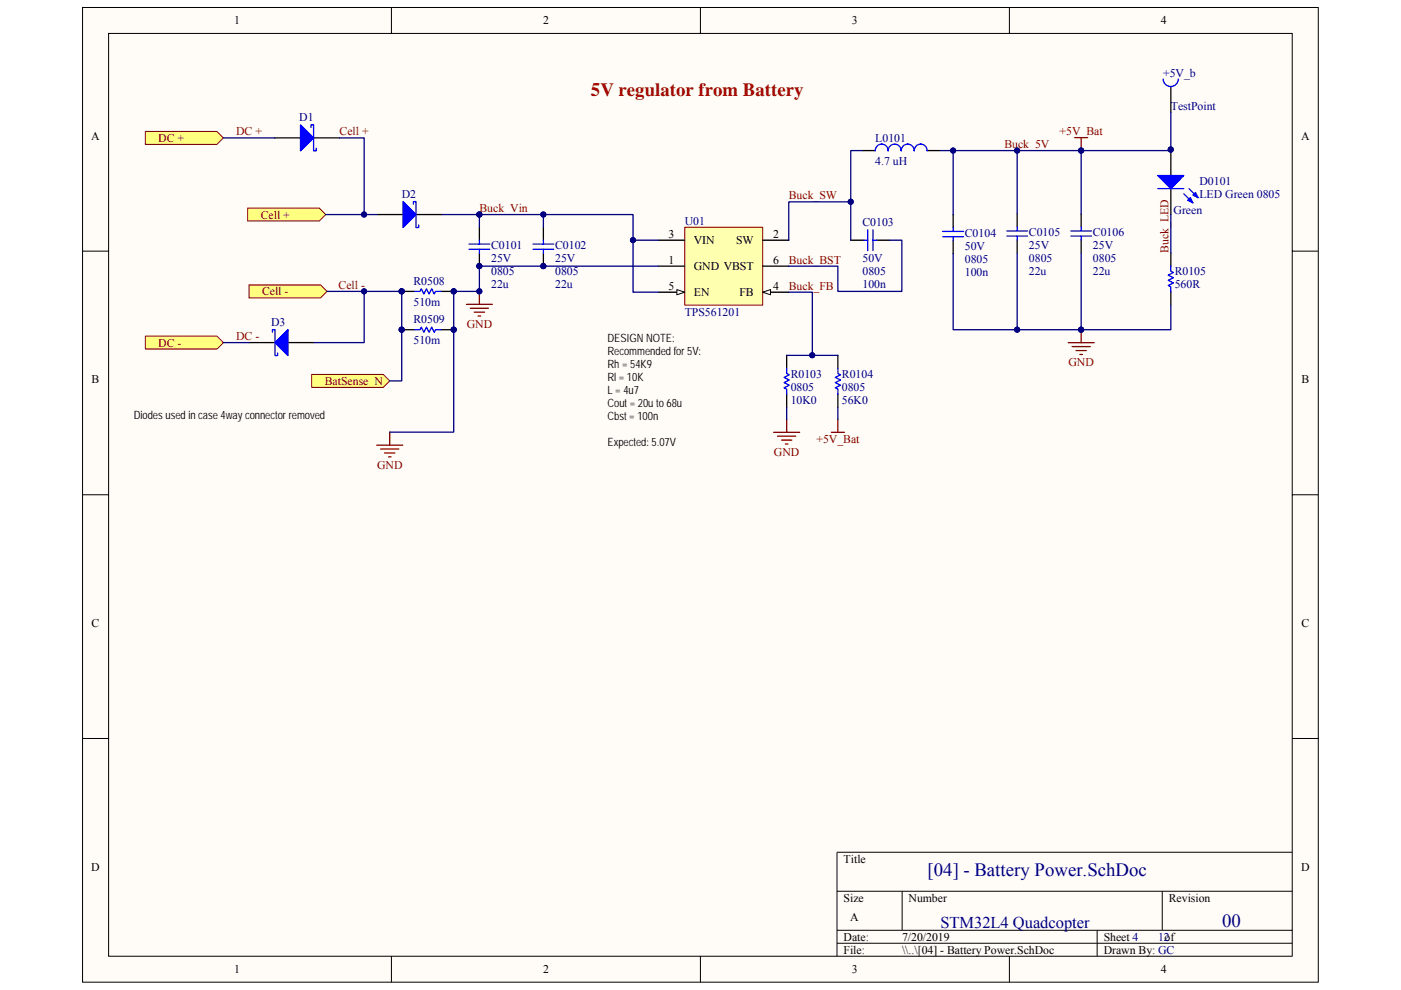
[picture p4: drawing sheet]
<svg xmlns="http://www.w3.org/2000/svg" width="297mm" height="210mm" viewBox="0 0 297 210" stroke-linecap="round" stroke-linejoin="round" font-family="sans-serif">
<path d="M17.5 1.6h262v206.7h-262z" fill="#fffcf8"/>
<path d="M17.5 1.6h262v206.7h-262z" fill="none" stroke="#000" stroke-width=".21"/>
<path d="M23 7.1h251v195.7h-251z" fill="#fffcf8"/>
<g fill="none" stroke="#000" stroke-width=".21">
<path d="M23 7.1h251v195.7h-251zM83 1.6v5.5M148.5 1.6v5.5M214 1.6v5.5M17.5 53.3h5.5M274 53.3h5.5M17.5 104.9h5.5M274 104.9h5.5M17.5 156.6h5.5M274 156.6h5.5M177.5 189h96.5M177.5 197.3h96.5"/>
<path d="M191.3 189v8.3M232.6 197.3v5.5M246.4 189v8.3M274 180.8h-96.5v22M83 202.8v5.5M148.5 202.8v5.5M177.5 200.1h96.5M214 202.8v5.5"/>
</g>
<g fill="#ffff80" stroke="#800000" stroke-width=".21">
<path d="M52.5 44.1h15.2l1.4 1.4-1.4 1.4h-15.2z" fill-rule="evenodd"/>
<path d="M52.8 60.4h15.2l1.3 1.4-1.3 1.4h-15.2z" fill-rule="evenodd"/>
</g>
<g fill="none" stroke="#800000" stroke-width=".28">
<path d="M227.9 29.2h2.7M229.2 29.2v2.7M226.5 72.7h5.5M227.3 73.5h3.9M228.1 74.4h2.2M229 75.2h.5M229.2 69.9v2.8M164 91.7h5.5M164.9 92.5h3.8M165.7 93.3h2.2M166.5 94.2h.6M166.8 88.9v2.8"/>
<path d="M176.3 91.7h2.7M177.6 88.9v2.8"/>
</g>
<g fill="#000080" stroke="#000080" stroke-width=".21">
<circle cx="229.2" cy="31.9" r=".54"/>
<circle cx="229.2" cy="69.9" r=".54"/>
<circle cx="248.2" cy="31.7" r=".53"/>
</g>
<path d="M248.2 31.7v5.5M248.2 40v5.5" fill="none" stroke="#000" stroke-width=".28"/>
<path d="M245.5 37.2h5.5l-2.8 2.8z" fill="#00f"/>
<path d="M245.5 37.2h5.5l-2.8 2.8zM251 41.1l1.9 1.9M252.1 40l1.9 1.9" fill="none" stroke="#00f" stroke-width=".28"/>
<path d="M251.8 42.5l.6-.6 .5 1.1z" fill="#00f"/>
<path d="M251.8 42.5l.6-.6 .5 1.1z" fill="none" stroke="#00f" stroke-width=".28"/>
<path d="M252.9 41.4l.6-.6 .5 1.1z" fill="#00f"/>
<path d="M245.5 40h5.5M252.9 41.4l.6-.6 .5 1.1z" fill="none" stroke="#00f" stroke-width=".28"/>
<circle cx="248.2" cy="31.7" r=".53" fill="#000080" stroke="#000080" stroke-width=".21"/>
<g fill="#ffff80" stroke="#800000" stroke-width=".21">
<path d="M30.8 27.9h15.2l1.4 1.4-1.4 1.3h-15.2z" fill-rule="evenodd"/>
<path d="M30.8 71.3h15.2l1.4 1.4-1.4 1.3h-15.2z" fill-rule="evenodd"/>
</g>
<g fill="#000080" stroke="#000080" stroke-width=".21">
<circle cx="101.6" cy="45.5" r=".54"/>
<circle cx="101.6" cy="56.4" r=".54"/>
<circle cx="115.2" cy="56.4" r=".54"/>
</g>
<g fill="none" stroke="#000" stroke-width=".28">
<path d="M101.6 48.2v2.7M101.6 53.7v2.8M115.2 48.2v2.7M115.2 53.7v2.8M180.4 50.9h2.8M185.9 50.9h2.8M202.1 45.5v2.8M202.1 51v2.8M215.7 45.4v2.8M215.7 50.9v2.8M229.2 45.4v2.8M229.2 50.9v2.8"/>
<path d="M166.8 75.4v2.7M177.6 75.4v2.7M166.8 83.6v2.8M177.6 83.6v2.8"/>
</g>
<g fill="none" stroke="#00f" stroke-width=".28">
<path d="M99.4 51.8h4.4M99.4 52.9h4.4M101.6 50.9v.9M101.6 52.9v.8M113 51.8h4.4M113 52.9h4.4M115.2 50.9v.9M115.2 52.9v.8M183.2 50.9h.8M184 48.7v4.4M185.1 48.7v4.4M185.1 50.9h.8"/>
<path d="M199.9 50.2h4.4M199.9 49.1h4.4M202.1 48.3v.8M202.1 50.2v.8M213.5 50.1h4.4M213.5 49h4.4M215.7 48.2v.8M215.7 50.1v.8M227 50.1h4.4M227 49h4.4M229.2 48.2v.8M229.2 50.1v.8"/>
<path d="M166.8 78.1v1.1l.5 .3-1.1 .6 1.1 .5-1.1 .6 1.1 .5-1.1 .6 .6 .2v1.1M177.6 78.1v1.1l.6 .3-1.1 .6 1.1 .5-1.1 .6 1.1 .5-1.1 .6 .5 .2v1.1"/>
</g>
<path d="M145.2 48.2h16.5v16.5h-16.5z" fill="#ffffb0"/>
<path d="M145.2 48.2h16.5v16.5h-16.5z" fill="none" stroke="#800000" stroke-width=".21"/>
<path d="M161.7 50.9h5.5M139.7 62h5.5" fill="none" stroke="#000" stroke-width=".28"/>
<path d="M143.5 61.4l1.7 .6-1.7 .5z" fill="#fffcf8"/>
<path d="M143.5 61.4l1.7 .6-1.7 .5z" fill="none" stroke="#000" stroke-width=".21"/>
<path d="M139.7 56.5h5.5M139.7 50.9h5.5M161.7 56.5h5.5M161.7 62h5.5" fill="none" stroke="#000" stroke-width=".28"/>
<path d="M161.7 62l1.7-.6v1.1z" fill="#fffcf8"/>
<path d="M161.7 62l1.7-.6v1.1z" fill="none" stroke="#000" stroke-width=".21"/>
<path d="M58.2 29.3h5.5M66.5 29.3h5.5" fill="none" stroke="#000" stroke-width=".28"/>
<path d="M63.7 26.5l2.8 2.8-2.8 2.7z" fill="#00f"/>
<path d="M63.7 26.5l2.8 2.8-2.8 2.7zM65.9 27v-.5h.6v5.5h.5v-.5" fill="none" stroke="#00f" stroke-width=".28"/>
<path d="M79.9 45.5h5.5M88.2 45.5h5.5" fill="none" stroke="#000" stroke-width=".28"/>
<path d="M85.4 42.8l2.8 2.7-2.8 2.8z" fill="#00f"/>
<path d="M85.4 42.8l2.8 2.7-2.8 2.8zM87.6 43.3v-.5h.6v5.5h.6v-.6" fill="none" stroke="#00f" stroke-width=".28"/>
<path d="M52.8 72.7h5.5M61.1 72.7h5.5" fill="none" stroke="#000" stroke-width=".28"/>
<path d="M61.1 69.9v5.5l-2.8-2.7z" fill="#00f"/>
<path d="M185.6 31.9a1.37 1.37 0 0 1 1.4-1.3h-.1a1.37 1.37 0 0 1 1.4 1.4v-.1M188.3 31.9v.1a1.37 1.37 0 0 1 1.4-1.4 1.37 1.37 0 0 1 1.3 1.4v-.1M191.1 31.9a1.37 1.37 0 0 1 1.4-1.3 1.38 1.38 0 0 1 1.3 1.4v-.1a1.37 1.37 0 0 1 1.4-1.3 1.37 1.37 0 0 1 1.4 1.4v-.1M57.8 70.5v-.6h.5v5.5h.6v-.5M58.3 72.7l2.8-2.8v5.5zM87.9 69.9h1.1l.3-.5 .6 1.1 .5-1.1 .6 1.1 .5-1.1 .6 1.1 .2-.6h1.1M87.9 61.8h1.1l.3-.5 .6 1.1 .5-1.1 .6 1.1 .5-1.1 .6 1.1 .2-.6h1.1" fill="none" stroke="#00f" stroke-width=".28"/>
<path d="M182.8 31.9h2.8M196.6 31.9h2.8M85.2 69.9h2.7M85.2 61.8h2.7M93.4 69.9h2.8M93.4 61.8h2.8" fill="none" stroke="#000" stroke-width=".28"/>
<g fill="#000080" stroke="#000080" stroke-width=".21">
<circle cx="85.2" cy="69.9" r=".54"/>
<circle cx="96.2" cy="69.9" r=".54"/>
<circle cx="85.2" cy="61.8" r=".54"/>
<circle cx="96.2" cy="61.8" r=".54"/>
<circle cx="101.6" cy="61.8" r=".54"/>
</g>
<path d="M98.9 64.6h5.5M99.7 65.4h3.9M100.5 66.2h2.2M101.4 67h.5M101.6 61.8v2.8" fill="none" stroke="#800000" stroke-width=".28"/>
<path d="M66.1 79.4h15.2l1.3 1.4-1.3 1.4h-15.2z" fill-rule="evenodd" fill="#ffff80" stroke="#800000" stroke-width=".21"/>
<path d="M79.9 94.4h5.5M80.7 95.2h3.9M81.5 96.1h2.2M82.4 96.9h.5M82.6 91.7v2.7" fill="none" stroke="#800000" stroke-width=".28"/>
<path d="M248.2 18.4v5.4M248.2 53.7v2.7M248.2 61.9v2.8" fill="none" stroke="#000" stroke-width=".28"/>
<path d="M246.6 16.8a1.61 1.61 0 0 0 1.6 1.6 1.61 1.61 0 0 0 1.6-1.6M248.2 56.4v1.1l.6 .3-1.1 .6 1.1 .5-1.1 .6 1.1 .5-1.1 .6 .5 .2v1.1" fill="none" stroke="#00f" stroke-width=".28"/>
<g fill="none" stroke="#000080" stroke-width=".28">
<path d="M47.4 29.3h10.8M72 29.3h5.2v16.2h-8.1M182.8 31.9h-2.4v10.9h-13.2v8.1M199.4 31.9h2.7v13.6M202.1 31.9h13.6v13.5M215.7 31.9h13.5v13.5M248.2 23.8v8.1h-19M77.2 45.5h2.7M93.7 45.5h7.9M101.6 48.2v-2.7h32.6v5.4h5.5M115.2 45.5v2.7M134.2 50.9v11.1h5.5"/>
<path d="M139.7 56.5h-38.1v5.3h-5.4v29.9h-13.6M180.4 42.8v8.1M188.7 50.9h2.5v10.9h-13.6v-5.3h-10.4M215.7 53.7v16.2h-13.6v-16.1M229.2 53.7v16.2h-13.5M248.2 45.5v8.2M47.4 72.7h5.4M69.3 61.8h7.9v10.9h-10.6M77.2 61.8h8M85.4 61.8h-.2v19h-2.6M166.8 75.4h10.8M167.2 62h5v13.4"/>
<path d="M248.2 64.7v5.2h-19M166.8 86.4v2.5M177.6 86.4v2.5"/>
</g>
<g fill="#000080" stroke="#000080" stroke-width=".21">
<circle cx="180.4" cy="42.8" r=".54"/>
<circle cx="172.2" cy="75.4" r=".53"/>
<circle cx="101.6" cy="45.5" r=".54"/>
<circle cx="134.2" cy="50.9" r=".54"/>
<circle cx="215.6" cy="69.9" r=".54"/>
<circle cx="229.2" cy="69.9" r=".54"/>
<circle cx="202.1" cy="31.9" r=".53"/>
<circle cx="215.7" cy="31.9" r=".54"/>
<circle cx="229.2" cy="31.9" r=".54"/>
<circle cx="77.2" cy="61.8" r=".53"/>
<circle cx="85.2" cy="61.8" r=".54"/>
<circle cx="85.2" cy="69.9" r=".54"/>
<circle cx="96.2" cy="69.9" r=".54"/>
<circle cx="96.2" cy="61.8" r=".54"/>
<circle cx="101.6" cy="61.8" r=".54"/>
<circle cx="101.6" cy="56.4" r=".54"/>
<circle cx="115.2" cy="56.4" r=".54"/>
<circle cx="77.2" cy="45.5" r=".54"/>
<circle cx="115.2" cy="45.5" r=".54"/>
<circle cx="248.2" cy="31.7" r=".53"/>
</g>
<text font-size="4" fill="#bf0000" x="125.3" y="20.3">5V regulator from Battery</text>
<g font-size="4" fill="#000080">
<text x="196.7" y="185.8">[04] - Battery Power.SchDoc</text>
<text x="259.1" y="196.6">00</text>
</g>
<text font-size="3.5" fill="#000080" x="199.4" y="196.7">STM32L4 Quadcopter</text>
<g font-size="2.5">
<text x="49.6" y="5.2">1</text>
<text x="115.1" y="5.2">2</text>
<text x="180.6" y="5.2">3</text>
<text x="246.1" y="5.2">4</text>
<text x="19.4" y="29.6">A</text>
<text x="275.9" y="29.6">A</text>
<text x="141.7" y="50.4">3</text>
<text x="147.1" y="51.8">VIN</text>
<text x="156.1" y="51.8">SW</text>
<text x="163.9" y="50.4">2</text>
<text x="141.7" y="55.9">1</text>
<text x="147.1" y="57.3">GND VBST</text>
<text x="163.9" y="55.9">6</text>
<text x="141.7" y="61.4">5</text>
<text x="147.1" y="62.8">EN</text>
<text x="156.8" y="62.8">FB</text>
<text x="163.9" y="61.4">4</text>
<text x="19.4" y="81.3">B</text>
<text x="275.9" y="81.3">B</text>
<text x="19.4" y="133">C</text>
<text x="275.9" y="133">C</text>
<text x="19.4" y="184.7">D</text>
<text x="178.9" y="183">Title</text>
<text x="275.9" y="184.7">D</text>
<text x="178.9" y="191.3">Size</text>
<text x="192.6" y="191.3">Number</text>
<text x="247.8" y="191.3">Revision</text>
<text x="180.2" y="195.4">A</text>
<text x="178.9" y="199.5">Date:</text>
<text x="178.9" y="202.3">File:</text>
<text x="191.2" y="202.3">\\..\[04] - Battery Power.SchDoc</text>
<text x="191.3" y="199.5">7/20/2019</text>
<text x="234" y="202.3">Drawn By: GC</text>
<text x="234" y="199.5">Sheet 4</text>
<text x="246.9" y="199.5">of</text>
<text x="49.6" y="206.4">1</text>
<text x="115.1" y="206.4">2</text>
<text x="180.6" y="206.4">3</text>
<text x="246.1" y="206.4">4</text>
</g>
<g font-size="2.5" fill="#000080">
<text x="246.6" y="16.2">+5V_b</text>
<text x="248.2" y="23.3">TestPoint</text>
<text x="63.5" y="25.7">D1</text>
<text x="185.6" y="35">4.7 uH</text>
<text x="185.6" y="30.1">L0101</text>
<text x="85.2" y="42">D2</text>
<text x="254.3" y="39.2">D0101</text>
<text x="254.3" y="42">LED Green 0805</text>
<text x="145.2" y="47.7">U01</text>
<text x="182.9" y="47.9">C0103</text>
<text x="248.8" y="45.4">Green</text>
<text x="104.1" y="52.9">C0101</text>
<text x="117.7" y="52.9">C0102</text>
<text x="204.6" y="53">50V</text>
<text x="204.6" y="50.2">C0104</text>
<text x="218.2" y="52.9">25V</text>
<text x="218.2" y="50.1">C0105</text>
<text x="231.7" y="52.9">25V</text>
<text x="231.7" y="50.1">C0106</text>
<text x="104.1" y="55.7">25V</text>
<text x="104.1" y="58.4">0805</text>
<text x="117.7" y="55.7">25V</text>
<text x="117.7" y="58.4">0805</text>
<text x="182.9" y="55.7">50V</text>
<text x="182.9" y="58.4">0805</text>
<text x="204.6" y="55.8">0805</text>
<text x="204.6" y="58.5">100n</text>
<text x="218.2" y="55.6">0805</text>
<text x="218.2" y="58.4">22u</text>
<text x="231.7" y="55.6">0805</text>
<text x="231.7" y="58.4">22u</text>
<text x="249.1" y="58.4">R0105</text>
<text x="87.7" y="64.9">510m</text>
<text x="87.7" y="60.5">R0508</text>
<text x="104.1" y="61.2">22u</text>
<text x="117.7" y="61.2">22u</text>
<text x="182.9" y="61.2">100n</text>
<text x="249.1" y="61.1">560R</text>
<text x="57.5" y="69.1">D3</text>
<text x="87.7" y="68.6">R0509</text>
<text x="145.2" y="67">TPS561201</text>
<text x="87.7" y="73">510m</text>
<text x="167.6" y="82.8">0805</text>
<text x="167.6" y="80.1">R0103</text>
<text x="178.5" y="80.1">R0104</text>
<text x="178.5" y="82.8">0805</text>
<text x="167.6" y="85.6">10K0</text>
<text x="178.5" y="85.6">56K0</text>
<text x="245.5" y="199.7">12</text>
</g>
<g font-size="2.5" fill="#800000">
<text x="50.1" y="28.7">DC +</text>
<text x="72" y="28.7">Cell +</text>
<text x="224.7" y="28.7">+5V_Bat</text>
<text x="33.6" y="30.1">DC +</text>
<text x="213" y="31.4">Buck_5V</text>
<text x="55.3" y="46.4">Cell +</text>
<text x="101.7" y="45">Buck_Vin</text>
<text x="167.2" y="42.3">Buck_SW</text>
<text x="247.7" y="53.7" transform="rotate(-90 247.7 53.7)">Buck_LED</text>
<text x="167.2" y="55.9">Buck_BST</text>
<text x="55.6" y="62.7">Cell -</text>
<text x="71.8" y="61.3">Cell -</text>
<text x="167.2" y="61.4">Buck_FB</text>
<text x="99" y="69.6">GND</text>
<text x="33.6" y="73.5">DC -</text>
<text x="50.1" y="72.1">DC -</text>
<text x="226.5" y="77.7">GND</text>
<text x="68.9" y="81.6">BatSense_N</text>
<text x="173.1" y="93.9">+5V_Bat</text>
<text x="80" y="99.4">GND</text>
<text x="164.1" y="96.7">GND</text>
</g>
<g font-size="2.4">
<text x="128.8" y="72.5">DESIGN NOTE:</text>
<text x="128.8" y="75.3">Recommended for 5V:</text>
<text x="128.8" y="78">Rh = 54K9</text>
<text x="128.8" y="80.8">Rl = 10K</text>
<text x="128.8" y="83.5">L = 4u7</text>
<text x="28.4" y="88.8">Diodes used in case 4way connector removed</text>
<text x="128.8" y="86.3">Cout = 20u to 68u</text>
<text x="128.8" y="89.1">Cbst = 100n</text>
<text x="128.8" y="94.6">Expected: 5.07V</text>
</g>
</svg>
